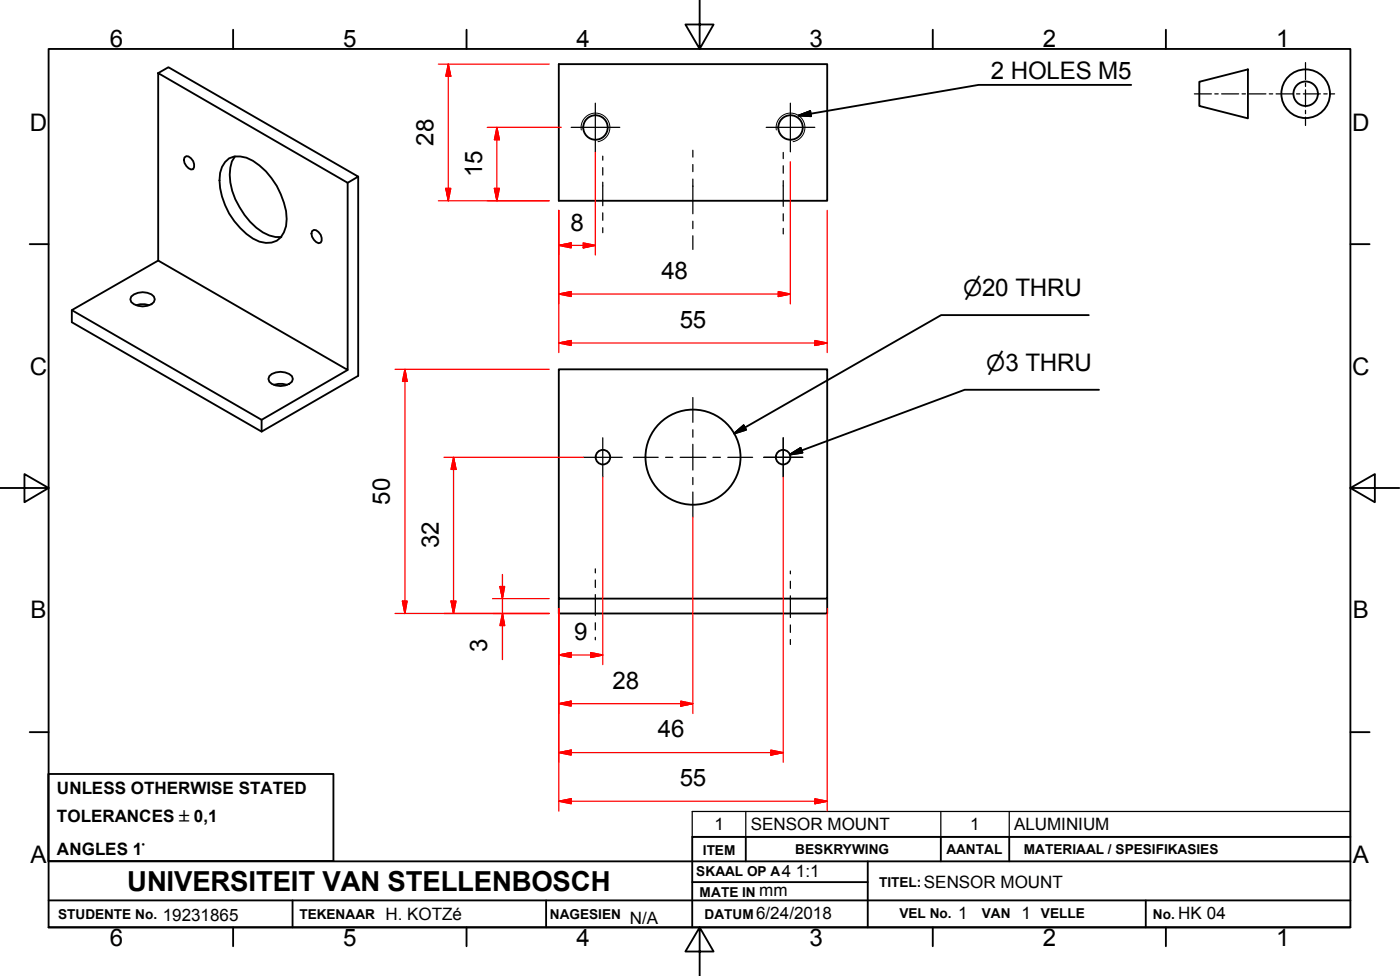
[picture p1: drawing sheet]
<svg xmlns="http://www.w3.org/2000/svg" width="287mm" height="200mm" viewBox="0 0 287 200" stroke-linecap="round" stroke-linejoin="round" font-family="sans-serif">
<!-- layer: Visible Edges(ISO) -->
<g fill="none" stroke="#000" stroke-width=".38">
<path d="M32.4 15l38.9 22.5v38.3l-38.9-22.4zM32.4 15l2.1-1.2 39 22.4-2.2 1.3M114.6 13.1h55.1v28h-55.1zM37.8 32.3l.4-.3a1.86 1.86 0 0 1 1.4 2.7 1.77 1.77 0 0 1-1.9-1.9zM46.2 33.2a3.7 3.7 0 0 1 4.3-.9 14.8 14.8 0 0 1 8.3 12.6 5.1 5.1 0 0 1-2 4.4 4.9 4.9 0 0 1-4.9-.4 14.6 14.6 0 0 1-6.8-13.5l.4-1.2zM48.2 32.1a7 7 0 0 0-1 5.3 16.1 16.1 0 0 0 6.7 10.2l1.3 .7 1.3 .3h1.2M73.5 36.2v40.8l-19.8 11.5v-2.5M32.4 53.4l-17.7 10.2v2.4l39 22.5M64 47.4l.4-.3a1.83 1.83 0 0 1 1.4 2.6l-.5 .1a2.12 2.12 0 0 1-1.3-2.4zM14.7 63.6l39 22.4 17.6-10.2M26.9 60.8a3.5 3.5 0 0 1 4.7 0l.1 .5a2.17 2.17 0 0 1-2.4 1.5l-1-.1-.8-.3-.6-.5-.2-.6zM27.9 62.5l.9-.1 1.8 .1"/>
<path d="M55.2 77.1a3.5 3.5 0 0 1 4.7 0l.2 .6-.2 .5a3.5 3.5 0 0 1-4.7 0l-.1-.5zM56.2 78.9l.9-.2 1.8 .2M114.6 122.7h55.1v-47h-55.1v50h55.1v-3"/>
<circle cx="122.1" cy="26.1" r="2.51"/>
<circle cx="162.1" cy="26.1" r="2.51"/>
<circle cx="123.7" cy="93.7" r="1.49"/>
<circle cx="142.1" cy="93.7" r="9.7"/>
<circle cx="160.6" cy="93.7" r="1.49"/>
</g>
<!-- layer: Threads(ISO) -->
<path d="M119.2 26.6a2.95 2.95 0 0 1 2.4-3.4 2.95 2.95 0 0 1 3.5 2.4 2.95 2.95 0 0 1-2.4 3.4M159.2 26.6a2.95 2.95 0 0 1 2.4-3.4 2.95 2.95 0 0 1 3.5 2.4 2.95 2.95 0 0 1-2.4 3.4" fill="none" stroke="#000" stroke-width=".21"/>
<!-- layer: Symbols(ISO) -->
<path d="M142 166.3h135v5.2h-135zM153 166.3v5.2M193 166.3v5.2M207 166.3v5.2" fill="none" stroke="#000" stroke-width=".25"/>
<!-- layer: Border_0 -->
<g fill="none" stroke="#000" stroke-width=".38">
<path d="M10 10h267v180.1h-267zM47.8 6.1v3.9M95.7 6.1v3.9M143.5 0v10l-2.9-5h5.8l-2.9 5M191.3 6.1v3.9M239.1 6.1v3.9M6.1 50h3.9M277 50h3.9M0 100h10l-5-2.8v5.7l5-2.9M277 100l5 2.9v-5.7l-5 2.8h10M6.1 150.1h3.9M277 150.1h3.9"/>
<path d="M47.8 190.1v3.8M95.7 190.1v3.8M143.5 190.1l2.9 4.9h-5.8l2.9-4.9v9.9M191.3 190.1v3.8M239.1 190.1v3.8"/>
</g>
<!-- layer: Sketch Geometry(ISO) -->
<g fill="none" stroke="#000" stroke-width=".38">
<path d="M246 16.8l10-2.6v10.1l-10-2.6zM9.9 158.6h58.5v17.9h-58.5zM10 176.5h267M153 171.5v5M178 176.5v13.6M193 171.5v5M207 171.5v5M277 171.5h-135v18.6M10 190.1h267M10 184.5h267M60 184.5v5.6M112 184.5v5.6"/>
<path d="M142 180.8h36M235 184.5v5.6"/>
<circle cx="267.8" cy="19.2" r="5"/>
<circle cx="267.8" cy="19.2" r="2.51"/>
</g>
<g fill="none" stroke="#000" stroke-width=".25">
<path d="M245 19.2h3.5M249.2 19.2h.7M250.6 19.2h3.5M254.8 19.2h.7M256.2 19.2h3.5M260.3 19.2h.7M261.7 19.2h3.5M265.9 19.2h.7M267.3 19.2h3.5M267.8 12.8v3.5M267.8 17v.7M267.8 18.4v3.5"/>
<path d="M271.5 19.2h.7M272.9 19.2h.8M267.8 22.6v.7M267.8 24v1.7"/>
</g>
<!-- layer: Center Mark(ISO) -->
<g fill="none" stroke="#000" stroke-width=".25">
<path d="M117.2 26.1h9.9M122.1 21.1v10M157.2 26.1h9.9M162.1 21.1v10M119.6 93.7h8M123.6 89.7v8M129.9 93.7h5.1M136.5 93.7h1.5M139.5 93.7h5.3M142.1 81.5v5.1M142.1 88.1v1.5M142.1 91.1v5.2"/>
<path d="M142.1 97.9v1.4M146.2 93.7h1.6M149.3 93.7h5.1M156.7 93.7h8M160.7 89.7v8M142.1 100.8v5.2"/>
</g>
<!-- layer: Symbols(ISO) -->
<path d="M232 17.4h-31.3l-36.9 6.3M163.8 23.7l2.4-.9 .2 1zM223.3 64.6h-30.3l-42.4 24.2M225.4 79.9h-27.5l-35.8 13.3M150.6 88.8l1.9-1.6 .5 .9zM162.1 93.2l2.1-1.4 .4 1z" fill="none" stroke="#000" stroke-width=".38"/>
<path d="M163.8 23.7l2.4-.9zM163.8 23.7l2.4-.9 .2 1zM150.6 88.8l1.9-1.6zM150.6 88.8l1.9-1.6 .5 .9zM162.1 93.2l2.1-1.4zM162.1 93.2l2.1-1.4 .4 1z" fill="#000" stroke="#000" stroke-width=".38"/>
<!-- layer: Centerline(ISO) -->
<g fill="none" stroke="#000" stroke-width=".25">
<path d="M123.6 32v.8M123.6 34.4v1.5M123.6 37.3v4.9M142.1 30.8v1.4M142.1 33.7v1.5M142.1 36.7v7.1M160.7 31.2v1.3M160.7 34v1.5M160.7 37v5.3M123.6 43.6v1.5M123.6 46.7v1M142.1 45.3v1.6"/>
<path d="M142.1 48.3v2.8M160.7 43.8v1.5M160.7 46.8v1.1M122.1 116.6v.8M122.1 118.9v1.5M162.1 117v.6M162.1 119.1v1.5M122.1 121.9v4.2M122.1 127.6v1.5M122.1 130.6v.5M162.1 122.1v4.5M162.1 128.1v1.5"/>
<path d="M162.1 131.1v1"/>
</g>
<!-- layer: Dimensions(ISO) -->
<g fill="none" stroke="#f00" stroke-width=".25">
<path d="M89.9 13.1h22.7M91.9 13.1l.6 2.5h-1.1zM91.9 13.1v28M91.4 38.6h1.1l-.6 2.5zM99.9 26.1h15.2M101.4 38.6h1l-.5 2.5zM101.9 26.1l.5 2.5h-1zM101.9 26.1v15M122.1 31.1v21.2M162.1 33.1v29.2M89.9 41.1h22.7M114.6 50.3l2.6-.5v1z"/>
<path d="M114.6 50.3h7.5M114.6 43.1v29.2M119.6 49.8l2.5 .5-2.5 .5zM159.6 59.8l2.5 .5-2.5 .5zM169.7 43.1v29.2M81 75.7h31.6M83.1 75.7l.4 2.5h-1zM83.1 75.7v50M114.6 60.3l2.6-.5v1zM114.6 70.3l2.6-.5v1zM114.6 60.3h47.5M114.6 70.3h55.1"/>
<path d="M167.1 69.8l2.6 .5-2.6 .5zM91.1 93.7h28.5M93 93.7l.5 2.5h-1zM93 93.7v32M123.6 97.7v38.5M160.7 97.7v58.5M103.1 117.7v17.5M142.1 106v40.2M81 125.7h31.6M82.5 123.2h1l-.4 2.5zM92.5 123.2h1l-.5 2.5zM101 122.7h11.6"/>
<path d="M102.6 120.2h.9l-.4 2.5zM103.1 125.7l.4 2.5h-.9zM114.6 134.2l2.6-.5v1zM114.6 124.7v41.5M114.6 134.2h9M121.2 133.7l2.4 .5-2.4 .5zM169.7 124.7v41.5M114.6 144.2l2.6-.5v1zM114.6 154.2l2.6-.5v1zM114.6 144.2h27.5M114.6 154.2h46.1M139.6 143.7l2.5 .5-2.5 .5z"/>
<path d="M158.1 153.7l2.6 .5-2.6 .5zM114.6 164.2l2.6-.5v1zM114.6 164.2h55.1M167.1 163.7l2.6 .5-2.6 .5z"/>
</g>
<g fill="#f00" stroke="#f00" stroke-width=".25">
<path d="M114.6 50.3l2.6-.5z"/>
<path d="M114.6 50.3l2.6-.5v1z"/>
<path d="M119.6 50.8l2.5-.5z"/>
<path d="M119.6 49.8l2.5 .5-2.5 .5z"/>
<path d="M114.6 60.3l2.6-.5z"/>
<path d="M114.6 60.3l2.6-.5v1z"/>
<path d="M159.6 60.8l2.5-.5z"/>
<path d="M159.6 59.8l2.5 .5-2.5 .5z"/>
<path d="M114.6 70.3l2.6-.5z"/>
<path d="M114.6 70.3l2.6-.5v1z"/>
<path d="M167.1 70.8l2.6-.5z"/>
<path d="M167.1 69.8l2.6 .5-2.6 .5z"/>
<path d="M114.6 134.2l2.6-.5z"/>
<path d="M114.6 134.2l2.6-.5v1z"/>
<path d="M121.2 134.7l2.4-.5z"/>
<path d="M121.2 133.7l2.4 .5-2.4 .5z"/>
<path d="M114.6 144.2l2.6-.5z"/>
<path d="M114.6 144.2l2.6-.5v1z"/>
<path d="M139.6 144.7l2.5-.5z"/>
<path d="M139.6 143.7l2.5 .5-2.5 .5z"/>
<path d="M114.6 154.2l2.6-.5z"/>
<path d="M114.6 154.2l2.6-.5v1z"/>
<path d="M158.1 154.7l2.6-.5z"/>
<path d="M158.1 153.7l2.6 .5-2.6 .5z"/>
<path d="M114.6 164.2l2.6-.5z"/>
<path d="M114.6 164.2l2.6-.5v1z"/>
<path d="M167.1 164.7l2.6-.5z"/>
<path d="M167.1 163.7l2.6 .5-2.6 .5z"/>
<path d="M101.4 38.6l.5 2.5z"/>
<path d="M101.4 38.6h1l-.5 2.5z"/>
<path d="M101.9 26.1l.5 2.5z"/>
<path d="M101.9 26.1l.5 2.5h-1z"/>
<path d="M91.4 38.6l.5 2.5z"/>
<path d="M91.4 38.6h1.1l-.6 2.5z"/>
<path d="M91.9 13.1l.6 2.5z"/>
<path d="M91.9 13.1l.6 2.5h-1.1z"/>
<path d="M103.1 125.7l.4 2.5z"/>
<path d="M103.1 125.7l.4 2.5h-.9z"/>
<path d="M102.6 120.2l.5 2.5z"/>
<path d="M102.6 120.2h.9l-.4 2.5z"/>
<path d="M92.5 123.2l.5 2.5z"/>
<path d="M92.5 123.2h1l-.5 2.5z"/>
<path d="M93 93.7l.5 2.5z"/>
<path d="M93 93.7l.5 2.5h-1z"/>
<path d="M82.5 123.2l.6 2.5z"/>
<path d="M82.5 123.2h1l-.4 2.5z"/>
<path d="M83.1 75.7l.4 2.5z"/>
<path d="M83.1 75.7l.4 2.5h-1z"/>
</g>
<text font-size="5.7" x="26.1" y="182.6">UNIVERSITEIT VAN STELLENBOSCH</text>
<g font-size="5">
<text x="22.5" y="9.7">6</text>
<text x="70.4" y="9.7">5</text>
<text x="118.2" y="9.7">4</text>
<text x="166.1" y="9.7">3</text>
<text x="213.9" y="9.7">2</text>
<text x="261.7" y="9.7">1</text>
<text x="203.3" y="16.1">2 HOLES M5</text>
<text x="6.1" y="26.8">D</text>
<text x="88.9" y="29.8" transform="rotate(-90 88.9 29.8)">28</text>
<text x="277.4" y="26.8">D</text>
<text x="98.9" y="36.3" transform="rotate(-90 98.9 36.3)">15</text>
<text x="117" y="47.2">8</text>
<text x="135.7" y="57.2">48</text>
<text x="139.4" y="67.2">55</text>
<text x="6.1" y="76.8">C</text>
<text x="277.4" y="76.8">C</text>
<text x="79.9" y="103.4" transform="rotate(-90 79.9 103.4)">50</text>
<text x="90" y="112.4" transform="rotate(-90 90 112.4)">32</text>
<text x="6.2" y="126.7">B</text>
<text x="117.8" y="131.2">9</text>
<text x="277.5" y="126.7">B</text>
<text x="99.9" y="133.7" transform="rotate(-90 99.9 133.7)">3</text>
<text x="125.7" y="141.2">28</text>
<text x="134.9" y="151.1">46</text>
<text x="139.4" y="161.2">55</text>
<text x="6.2" y="176.8">A</text>
<text x="277.5" y="176.8">A</text>
<text x="22.5" y="193.9">6</text>
<text x="70.4" y="193.9">5</text>
<text x="118.2" y="193.9">4</text>
<text x="166.1" y="193.9">3</text>
<text x="213.9" y="193.9">2</text>
<text x="261.7" y="193.9">1</text>
</g>
<g font-size="4.6">
<text x="197.5" y="60.7">⌀20 THRU</text>
<text x="202.3" y="75.9">⌀3 THRU</text>
</g>
<g font-size="3.5">
<text x="11.7" y="162.8">UNLESS OTHERWISE STATED</text>
<text x="11.7" y="168.5">TOLERANCES ±0,1</text>
<text x="146.6" y="170.2">1</text>
<text x="154" y="170.2">SENSOR MOUNT</text>
<text x="199" y="170.2">1</text>
<text x="208" y="170.2">ALUMINIUM</text>
<text x="11.7" y="175.3">ANGLES 1°</text>
<text x="160.3" y="179.8">4</text>
<text x="163.3" y="179.8">1:1</text>
<text x="155.7" y="183.6">mm</text>
<text x="189.5" y="182.1">SENSOR MOUNT</text>
<text x="33.4" y="188.8">19231865</text>
<text x="79.1" y="188.5">H. KOTZé</text>
<text x="129.2" y="189.3">N/A</text>
<text x="155.1" y="188.3">6/24/2018</text>
<text x="196.5" y="188.3">1</text>
<text x="209.5" y="188.4">1</text>
<text x="241.7" y="188.3">HK 04</text>
</g>
<g font-size="2.8">
<text x="142.8" y="179.6">SKAAL OP A</text>
<text x="144.1" y="175.1">ITEM</text>
<text x="163.1" y="175.1">BESKRYWING</text>
<text x="194.1" y="174.9">AANTAL</text>
<text x="210" y="175">MATERIAAL / SPESIFIKASIES</text>
<text x="143.5" y="183.8">MATE IN</text>
<text x="180.3" y="181.9">TITEL:</text>
<text x="11.9" y="188.4">STUDENTE No.</text>
<text x="61.4" y="188.3">TEKENAAR</text>
<text x="112.8" y="188.3">NAGESIEN</text>
<text x="144.5" y="188.3">DATUM</text>
<text x="184.5" y="188.2">VEL No.</text>
<text x="201.4" y="188.2">VAN</text>
<text x="213.5" y="188.2">VELLE</text>
<text x="236.5" y="188.3">No.</text>
</g>
</svg>
